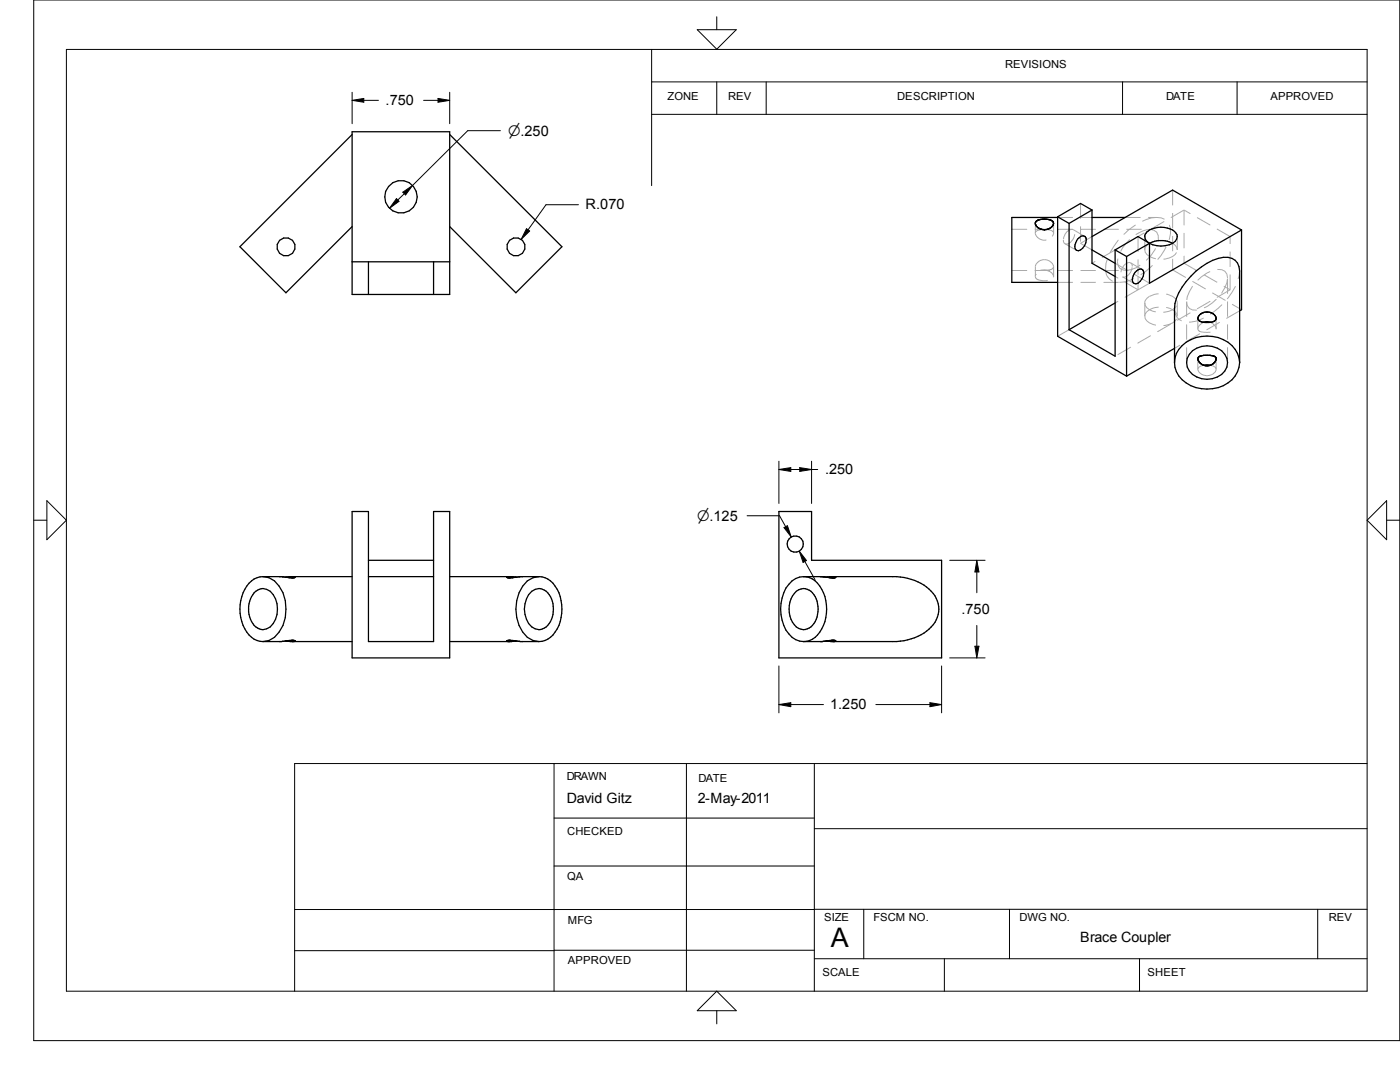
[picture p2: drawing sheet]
<svg xmlns="http://www.w3.org/2000/svg" width="279mm" height="216mm" viewBox="0 0 279 216" stroke-linecap="round" stroke-linejoin="round" font-family="sans-serif">
<g fill="none" stroke="#000" stroke-width=".25">
<path d="M70.3 26.3h19.4v32.5h-19.4zM70.3 26.8l-22.4 22.4 9.2 9.2 13.2-13.2M89.7 26.8l22.4 22.4-9.1 9.2-13.3-13.2M70.3 52.2h19.4M73.5 52.2v6.6M86.5 52.2v6.6M206.7 44.3v.1M206.8 45v.1M206.9 44.1l-.3 .3v.3l.5 .7M206.9 44.1h.1M206.9 44.1l1.1-.4 1.2 .1 .6 .2 .4 .4v.4l-.7 .8a2.11 2.11 0 0 1-2.3-.2M207 44h.1"/>
<path d="M207.1 45.4h.1M207.4 45.6h.1M207.6 45.7h.1M209.6 45.5h.1M209.9 44.1h.1M210.2 44.3h.1M210.2 44.5h.1M210.3 44.6l-.1 .1M211.1 43.4h-9.2v12.9h9.2M211.1 43.3v23.8l13.7 8M211.1 43.3l2.3 1.3M213.4 44.6v21.2"/>
<path d="M215.1 47.7l.5-.5a.7 .7 0 0 1 .9-.1 .7 .7 0 0 1 .3 .8 2.39 2.39 0 0 1-1.6 2.1 .96 .96 0 0 1-.5-1.5zM217.9 41.9l-2.3-1.3-4.5 2.7M217.9 41.9l-4.5 2.7M217.9 41.9v10.6l4.6 2.7M217.9 43.4h6.7M217.9 49.9l4.6 2.6M222.5 49.9l2.3 1.3M222.5 49.9v21.2l-9.1-5.3M224.8 51.2v23.9M226.8 54.1a.76 .76 0 0 1 .9-.4 .76 .76 0 0 1 .6 .8 2.4 2.4 0 0 1-1.6 2.1 .96 .96 0 0 1-.6-1.5zM229.4 48.6l-2.3-1.4-4.6 2.7M229.4 48.6a5 5 0 0 1 4.6 0"/>
<path d="M229.4 48.6l-4.6 2.6M229.4 48.6a1.41 1.41 0 0 1-.9-1.4 1.41 1.41 0 0 1 .9-1.3 4.9 4.9 0 0 1 5 .3 1.35 1.35 0 0 1-.4 2.4M229.4 48.6a5.1 5.1 0 0 0 4.6 0M247.8 45.9l-13.8-8-16.1 9.3M247.8 45.9l-18.4 10.6v-7.9M247.8 45.9v15.9l-.4 .2M222.5 60.5l-9.1 5.3M234.4 72.3v-10.7a10 10 0 0 1 3.3-6.5 11.6 11.6 0 0 1 6.4-3.7 2.65 2.65 0 0 1 3.3 2.7v18.2M234.4 69.5l-9.6 5.6M234.4 72.3a5.8 5.8 0 0 1 5.4-5.2 6.8 6.8 0 0 1 7.2 3.4l.4 1.8M234.4 72.3a5.7 5.7 0 0 0 5.4 5.3 6.6 6.6 0 0 0 7.2-3.4l.4-1.9M238 70a4.6 4.6 0 0 1 6.4 .7 2.98 2.98 0 0 1-1.4 4.5 4.5 4.5 0 0 1-6.1-2 3 3 0 0 1 1.1-3.2z"/>
<path d="M239.1 71.9h.1M239.2 63.8v.1M239.3 71.2a.74 .74 0 0 0 .1 1.1l.5 .4M239.3 71.2h.1M239.4 71.1l.8-.2 1.9 .1 .6 .3-.1 .6M239.4 62.8l.9-.5h1l.9 .4 .5 .7-.1 .5-.7 .4h-1.9a.81 .81 0 0 1-.9-.6 .81 .81 0 0 1 .3-.9zM239.4 71.1l-.1 .1M239.7 72.6h.1M239.9 72.7h.1M239.9 72.7l.3 .2h1.3M240.3 64.3h1.2M241.9 72.7h.1"/>
<path d="M242.1 72.6l-.7 .3h-1.1M242.1 72.6h.1M242.3 71.1h.1M242.4 72.3l-.3 .3M242.4 72.2v.1M242.6 72v.1M242.6 71.9v.1M242.6 72l-.2 .2M242.7 63.2v.1M242.7 71.4h.1M242.7 71.8h.1M242.7 63.7h.1"/>
<path d="M50.7 118.3a2.31 2.31 0 0 1 3.8 .4 5.2 5.2 0 0 1-.6 6.4 2.5 2.5 0 0 1-3.9-1.5 5.3 5.3 0 0 1 .7-5.3zM52.5 115.1a4.6 4.6 0 0 0-4 3.2 8.1 8.1 0 0 0 1.7 8.9 3.6 3.6 0 0 0 2.3 .8M52.5 115.1h3.8l1.8 .2h.7l.1-.2h-.1M52.5 115.1a4.6 4.6 0 0 1 4 3.2 8.1 8.1 0 0 1-1.7 8.9l-1.1 .6-1.2 .2M70.3 102.1h3.2v25.9h13v-25.9h3.2v29.2h-19.4zM70.3 115.1h-12.5l-.7 .1M73.5 115.1h13M73.5 111.8h13M89.7 115.1h12.5l.7 .1M101.2 115.2l.1 .1M101.3 115.1l-.2 .1 .4 .1 2.2-.2h3.9M106.1 118a2.55 2.55 0 0 1 4 1.5 4.9 4.9 0 0 1-1.4 5.8 2.23 2.23 0 0 1-3.2-.9 5.1 5.1 0 0 1 .6-6.4z"/>
<path d="M107.6 115.1a4.6 4.6 0 0 1 3.9 3.2 8.3 8.3 0 0 1-1.6 8.9 3.6 3.6 0 0 1-2.3 .8M107.6 115.1a4.4 4.4 0 0 0-4 3.2 8.2 8.2 0 0 0 1.6 8.9l1.2 .6 1.2 .2M155.4 102.1h6.6v9.7h25.9v19.5h-32.5zM158.9 118a2.55 2.55 0 0 1 4 1.5 4.8 4.8 0 0 1-1.4 5.8 2.39 2.39 0 0 1-3.3-1.1 5.2 5.2 0 0 1 .7-6.2zM160.4 115.1h3.9l1.7 .2 .8-.1-.2-.1M160.4 115.1a4.4 4.4 0 0 1 3.9 3.2 8.2 8.2 0 0 1-1.6 8.9 3.6 3.6 0 0 1-2.3 .8M160.4 115.1a4.5 4.5 0 0 0-4 3.2 8.4 8.4 0 0 0 1 8.2 3.7 3.7 0 0 0 3 1.5M165 115.2l.7-.1h13.2a9.3 9.3 0 0 1 8 4.3 5.1 5.1 0 0 1-2 6.5 10.8 10.8 0 0 1-6 2.1h-13.1l-.8-.1M166.7 115.2v.1M52.5 128h3.8l1.8-.2h.8l-.2 .2M57.1 127.9l.8 .1h12.4M58.8 127.8h.1"/>
<path d="M101.2 127.8h.7l1.9 .2h3.8M101.3 127.8l-.2 .1 .2 .1M102.9 127.9l-.7 .1h-12.5M160.4 128h3.8l1.7-.2 .9 .1-.2 .1M166.7 127.8h.1"/>
<circle cx="80" cy="39.3" r="3.2"/>
<circle cx="57.1" cy="49.3" r="1.82"/>
<circle cx="103" cy="49.3" r="1.82"/>
<circle cx="158.7" cy="108.6" r="1.62"/>
</g>
<g fill="none" stroke="#000" stroke-width=".2">
<path d="M6.7 0h272.7v207.6h-272.7zM13.3 9.9h259.5v187.9h-259.5zM70.3 18.4v6.3M87.4 19.6l2.3 .4-2.3 .4zM89.7 18.4v6.3M130 16.3h142.8M130 9.9v27.1M139.1 5.9h7.8l-3.9 3.9zM143 3.3v2.6M143 16.3v6.5M152.9 16.3v6.5M224 16.3v6.5"/>
<path d="M246.9 16.3v6.5M70.3 20l2.3-.4v.8zM72.6 20h2.9M79.1 39.6l.5 .6-1.9 1.4zM80.4 38.4l1.9-1.4-1.4 1.9zM80.7 38.7l-1.3 1.2M84.5 20h2.9M99.9 26.1h-6.6l-11 10.9M130 22.8h142.8M105.1 45.6l.6 .5-1.7 1.7zM115.4 40.9h-6.4l-3.6 5M9.4 99.9l3.9 3.9-3.9 3.9z"/>
<path d="M155.4 92v8.5M155.4 93.7l2.4-.4v.8zM157.8 93.7h1.8M159.6 93.3l2.4 .4-2.4 .4zM162 92v8.5M162 93.7h1.2M276.7 99.9v7.8l-3.9-3.9zM6.7 103.8h2.7M149.1 102.9h6.5l1.2 2.2M156.5 105.3l.6-.4 .8 2.2zM159.5 110l1.5 1.8-.7 .4zM160.6 112l2 3.7"/>
<path d="M189.5 111.8h7.1M194.9 111.8l.5 2.3h-.8zM194.9 114.1v4.2M276.7 103.8h2.7M155.4 132.9v9.3M187.9 132.9v9.3M189.5 131.3h7.1M194.6 128.9h.8l-.5 2.4zM194.9 124.8v4.1M110.6 152.4v45.4M137 152.4v45.4M155.4 140.6l2.4-.4v.8z"/>
<path d="M157.8 140.6h6.5M162.5 152.4v45.4M174.8 140.6h10.8M185.6 140.2l2.3 .4-2.3 .4zM272.8 152.4h-214v45.4M110.6 172.8h51.9M110.6 163.2h51.9M162.5 165.4h110.3M58.8 189.7h51.8M110.6 189.6h51.9M162.5 191.3h110.3M172.4 181.4v9.9"/>
<path d="M188.5 191.3v6.5M201.5 181.4v9.9M227.4 191.3v6.5M263 181.4v9.9M272.8 181.4l-214 .1M139.1 201.7l3.9-3.9 3.9 3.9zM143 201.7v2.6"/>
</g>
<g fill="#000">
<path d="M70.3 19.7h2.3v.7h-2.3zM87.4 19.7h2.3v.7h-2.3zM77.8 39.7h1.8v1.9h-1.8zM80.4 37h1.9v1.9h-1.9zM104.1 45.7h1.6v2.1h-1.6zM155.4 93.3h2.4v.8h-2.4zM159.6 93.3h2.4v.8h-2.4zM156.5 104.9h1.4v2.2h-1.4zM159.6 110.1h1.4v2.1h-1.4zM194.6 111.8h.8v2.3h-.8zM194.6 128.9h.8v2.4h-.8zM155.4 140.3h2.4v.7h-2.4z"/>
<path d="M185.6 140.3h2.3v.7h-2.3z"/>
</g>
<g fill="none" stroke="#aaa" stroke-width=".2" stroke-dasharray="3 1.5" stroke-linecap="butt">
<path d="M234 37.9v15.9M201.9 45.8h27.6M201.9 54h22.8M206.6 53.2l.4-.7a1.73 1.73 0 0 1 1.4-.7M206.6 53.2v2M206.6 44.6v1.9M206.6 46.5l.2 .6 .3 .4 1.1 .4h.5l.8-.3 .5-.4 .3-.7M206.6 55.2l.3 .5 1.1 .3 1.7-.2 .4-.3 .2-.3M208.4 45.8h-.8a.93 .93 0 0 0-1 .7M208.4 51.8a1.81 1.81 0 0 1 1.9 1.4M210.3 53.2l-.2 .4-.8 .3-2.1-.1-.5-.3-.1-.3M210.3 53.2v2"/>
<path d="M210.3 55.2l-.4-.8-.6-.3a1.88 1.88 0 0 0-1.6 0l-.4 .1-.5 .5-.2 .5M210.3 44.6v1.9M210.3 46.5a.94 .94 0 0 0-1-.7h-.8M211.1 43.4h6.8M211.1 56.3h12.3M212.2 47.9l.1 .6 .3 .1M212.6 48.6l2.2 1.4M212.6 48.6a1.87 1.87 0 0 0 1.9-2l-.3-.8M214.2 45.8l2.3 1.4M214.2 45.8a1.94 1.94 0 0 0-2 2.1M215.6 48.6l2.3 1.3M215.6 40.6v8"/>
<path d="M217.9 47.2l-2.3 1.4M220.6 53.6a2.5 2.5 0 0 0 2.8 2.7M222.5 52.5l4.6 2.7M222.5 49.9l-4.6 2.6M223 52.2a1.61 1.61 0 0 0 1.7 1.8M223.4 56.3a10.7 10.7 0 0 0 7.4-4.2 9.2 9.2 0 0 0 2.8-6.4 2.47 2.47 0 0 0-2.7-2.3M224 55.2a1.63 1.63 0 0 0 1.9-1.5l.1-.5M224 55.2l2.3 1.4M224.6 43.4h6.3M224.7 54a8.2 8.2 0 0 0 6.5-6.2 1.63 1.63 0 0 0-1.7-2M225.6 52.5a1.87 1.87 0 0 0-1.9 2l.1 .6 .2 .1M225.6 52.5l2.3 1.3"/>
<path d="M226 53.2l-.1-.5-.3-.2M227.1 47.2v8M227.1 55.2l2.3 1.3M227.1 57.8l-4.6-2.6M227.1 57.8l-4.6 2.7M227.1 57.8v-2.6M228.5 49.9v-2.7M228.5 49.9a1.94 1.94 0 0 0 1.6 1.6 4.6 4.6 0 0 0 4.4-.7l.4-.9M229.4 56.5l-2.3 1.3M229.4 59.1l-.7 .6-.2 .8M229.4 48.6l-.7 .5-.2 .8M229.5 45.8a8.2 8.2 0 0 0-6.5 6.4"/>
<path d="M230.9 43.4a10.5 10.5 0 0 0-6.7 3.5 10.5 10.5 0 0 0-3.6 6.7M234 53.8l13.8 8M234.9 49.9v-2.7M234.9 49.9l-.2-.8-.7-.5M236.3 52.5l9.2 5.3M236.3 41.9l-9.2 5.3M236.3 41.9v10.6M245 55.5a1.61 1.61 0 0 0-2-1.7 7.9 7.9 0 0 0-6.2 6.4M245.5 57.8l-23 13.3M245.5 57.8v-10.6M245.5 47.2l-9.2-5.3M213.4 65.8l-2.3 1.3"/>
<path d="M228.5 63.1a1.94 1.94 0 0 0 1.6 1.6 4.6 4.6 0 0 0 4.4-.6l.4-1M228.5 63.1v-2.6M228.5 60.5a1.93 1.93 0 0 0 1.6 1.6 5 5 0 0 0 4.4-.7l.4-.9M229.4 61.8l-.7 .6-.2 .7M234.4 61.6a2.56 2.56 0 0 0 3.3 2.7 12.9 12.9 0 0 0 8.8-7.1l.5-1.1 .4-2M234.9 63.1v-2.6M234.9 60.5a2.84 2.84 0 0 0-3.2-1.9 4.3 4.3 0 0 0-2.3 .5M234.9 63.1a2.18 2.18 0 0 0-1.9-1.7l-1.3-.1a4.3 4.3 0 0 0-2.3 .5M236.8 72.3v-12.1M236.8 60.2a1.61 1.61 0 0 0 2 1.7 8.1 8.1 0 0 0 6.2-6.4M239.1 71.6v2.1M239.1 63.5v2.1"/>
<path d="M239.1 65.6l.3 .5 1.3 .2 1.4-.1 .6-.3v-.3M239.1 73.7l.3 .6a2.14 2.14 0 0 0 1.5 .7M240.3 72.9l-.5 .1a.93 .93 0 0 0-.7 .7M240.3 64.3l-1 .7-.2 .6M240.9 75l1.1-.3 .6-.5 .1-.5M242.7 73.7a1.17 1.17 0 0 0-1.2-.8M242.7 71.6v2.1M242.7 63.5v2.1M242.7 65.6l-.3-.7-.9-.6M245 72.3v-16.8M247.4 62l-13 7.5"/>
</g>
<text font-size="5.4" x="165.8" y="189">A</text>
<g font-size="2.9">
<text x="77" y="21">.750</text>
<text x="101.4" y="27.1">n.250</text>
<text x="116.9" y="41.8">R.070</text>
<text x="164.7" y="94.6">.250</text>
<text x="139.1" y="104">n.125</text>
<text x="191.9" y="122.5">.750</text>
<text x="165.7" y="141.5">1.250</text>
</g>
<g font-size="2.8">
<text x="113.1" y="160.3">David Gitz</text>
<text x="139.3" y="160.2">2-May-2011</text>
<text x="215.6" y="187.9">Brace Coupler</text>
</g>
<g font-size="2.2">
<text x="200.6" y="13.6">REVISIONS</text>
<text x="133.2" y="19.9">ZONE</text>
<text x="145.3" y="19.9">REV</text>
<text x="179.1" y="19.9">DESCRIPTION</text>
<text x="232.7" y="19.9">DATE</text>
<text x="253.5" y="19.9">APPROVED</text>
<text x="113.1" y="155.7">DRAWN</text>
<text x="139.4" y="156">DATE</text>
<text x="113.2" y="166.6">CHECKED</text>
<text x="113.2" y="175.7">QA</text>
<text x="113.3" y="184.4">MFG</text>
<text x="164.5" y="183.8">SIZE</text>
<text x="174.3" y="183.8">FSCM NO.</text>
<text x="203.5" y="183.8">DWG NO.</text>
<text x="265.2" y="183.8">REV</text>
<text x="113.3" y="192.4">APPROVED</text>
<text x="164.1" y="194.8">SCALE</text>
<text x="229" y="194.8">SHEET</text>
</g>
</svg>
